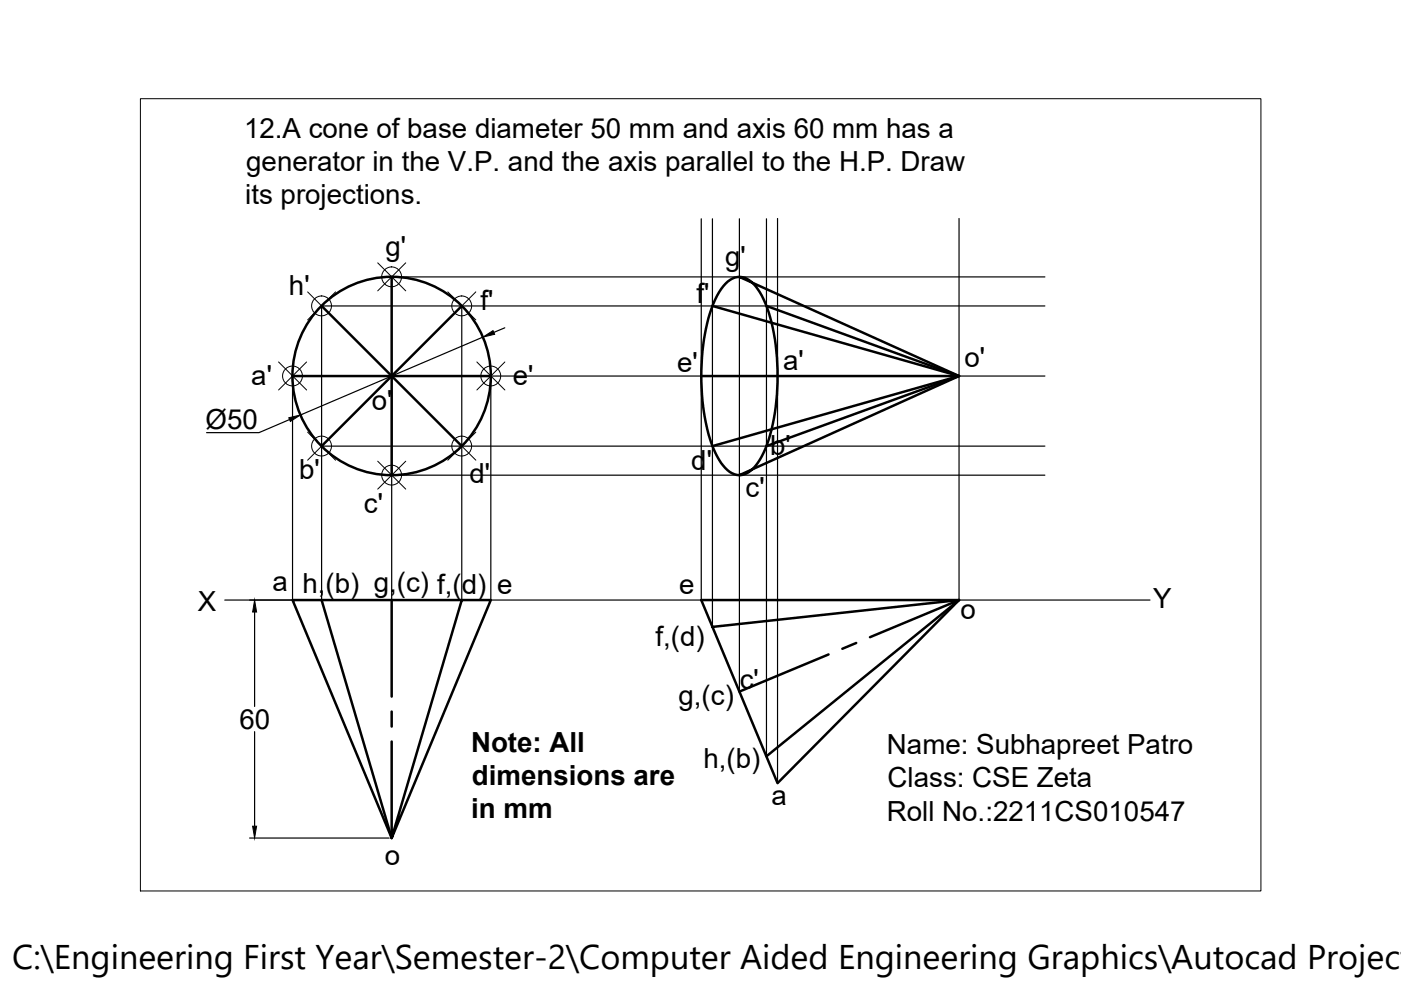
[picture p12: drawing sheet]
<svg xmlns="http://www.w3.org/2000/svg" width="297mm" height="210mm" viewBox="0 0 297 210" stroke-linecap="round" stroke-linejoin="round" font-family="sans-serif">
<!-- layer: 0 -->
<g fill="none" stroke="#000" stroke-width=".25">
<path d="M83 58.7h138.5M148.7 46.4v80.8M151.1 46.4v86.5M156.8 46.4v100.2M162.5 46.4v114M164.9 46.3v119.7M203.3 46.3v80.9M62 79.7v47.5M68.2 64.9h29.7v29.7h-29.7zM83 79.7v47.5M97.9 64.9h123.6M102.4 71.5l-38.7 16.5"/>
<path d="M107 69.5l-2.3 1M221.5 79.7h-117.4v47.5M61.4 89l-6.5 2.7h-11.1M68.2 94.6v32.6M221.5 94.6h-123.6v32.6M83 100.7h138.5M47.7 127.2h196.1M54 129.8v20M54 155.1v20.1M52.9 177.7h29.6"/>
</g>
<g fill="none" stroke="#000" stroke-width=".53">
<path d="M83 58.7v42M156.8 58.7a5.4 5.4 0 0 1 4.3 3.3 35.2 35.2 0 0 1 3.8 16.4 40.1 40.1 0 0 1-3.4 18.3 6.9 6.9 0 0 1-4.2 4 4.6 4.6 0 0 1-4.4-2.6 30.7 30.7 0 0 1-4.1-14.4 44.2 44.2 0 0 1 2.8-20.2 8.4 8.4 0 0 1 4.2-4.6l1-.2 46.5 21-46.5 21M62 79.7h21l14.9 14.9M68.2 64.9l14.8 14.8h21.1M97.9 64.9l-29.7 29.7M148.7 79.7h54.6M151.1 64.9l52.2 14.8-52.2 14.9M162.5 64.9l40.8 14.8-40.8 14.9M68.2 127.2l14.8 50.5M83 127.2v20.5M97.9 127.2l-14.9 50.5-21-50.5h42.1l-21.1 50.5v-20.5M175.7 138.8l-18.9 7.8"/>
<path d="M181.5 136.3l-2.9 1.3M203.3 127.2h-54.6l16.2 38.8 38.4-38.8-52.2 5.7M203.3 127.2l-18.8 7.9M203.3 127.2l-40.8 33.2M83 150.9v3.1"/>
<circle cx="83" cy="79.7" r="21"/>
</g>
<g fill="none" stroke="#000" stroke-width=".21">
<path d="M29.8 20.9h237.5v168h-237.5zM80.1 55.7l5.9 6M86 55.7l-5.9 6M59.1 76.7l5.9 6M65 76.7l-5.9 6M65.2 61.9l5.9 5.9M71.1 61.9l-5.9 5.9M94.9 61.9l6 5.9M100.9 61.9l-6 5.9M101.1 76.7l5.9 6M107 76.7l-5.9 6M65.2 91.6l5.9 6"/>
<path d="M71.1 91.6l-5.9 6M80.1 97.8l5.9 5.9M86 97.8l-5.9 5.9M94.9 91.6l6 6M100.9 91.6l-6 6"/>
<circle cx="83" cy="58.7" r="2.11"/>
<circle cx="62" cy="79.7" r="2.11"/>
<circle cx="68.2" cy="64.9" r="2.11"/>
<circle cx="97.9" cy="64.9" r="2.11"/>
<circle cx="104.1" cy="79.7" r="2.11"/>
<circle cx="68.2" cy="94.6" r="2.11"/>
<circle cx="97.9" cy="94.6" r="2.11"/>
<circle cx="83" cy="100.7" r="2.11"/>
</g>
<path d="M102.4 71.5l2.1-1.4 .4 .8zM61.2 88.6l2.5-.6-2.1 1.4zM54 127.2l.4 2.6h-.8zM53.6 175.2h.8l-.4 2.5z" fill="#000" stroke="#000" stroke-width=".21"/>
<text font-size="7.3" x="2.6" y="205.5">C:\Engineering First Year\Semester-2\Computer Aided Engineering Graphics\Autocad Project</text>
<g font-size="5.9">
<text x="51.7" y="29.3">12.A cone of base diameter 50 mm and axis 60 mm has a</text>
<text x="52.2" y="36.3">generator in the V.P. and the axis parallel to the H.P. Draw</text>
<text x="52" y="43.3">its projections.</text>
<text x="81.8" y="54.2">g'</text>
<text x="153.8" y="56.5">g'</text>
<text x="61.3" y="62.6">h'</text>
<text x="101.8" y="65.7">f'</text>
<text x="147.6" y="64.3">f'</text>
<text x="204.5" y="77.8">o'</text>
<text x="53.3" y="81.5">a'</text>
<text x="108.7" y="81.7">e'</text>
<text x="143.6" y="78.8">e'</text>
<text x="166" y="78.5">a'</text>
<text x="78.8" y="86.9">o'</text>
<text x="43.6" y="91">Ø50</text>
<text x="63.4" y="101.5">b'</text>
<text x="146.6" y="99.6">d'</text>
<text x="163.3" y="96.5">b'</text>
<text x="99.5" y="102.3">d'</text>
<text x="158.1" y="105.4">c'</text>
<text x="77.1" y="108.8">c'</text>
<text x="57.8" y="125.4">a</text>
<text x="64.1" y="125.8">h,(b) g,(c) f,(d)</text>
<text x="105.4" y="125.9">e</text>
<text x="144" y="125.9">e</text>
<text x="41.9" y="129.5">X</text>
<text x="203.7" y="131.3">o</text>
<text x="244.5" y="128.9">Y</text>
<text x="139" y="136.9">f,(d)</text>
<text x="143.9" y="149.4">g,(c)</text>
<text x="156.8" y="146.1">c'</text>
<text x="50.7" y="154.5">60</text>
<text x="99.9" y="159.5">Note: All</text>
<text x="188.1" y="159.9">Name: Subhapreet Patro</text>
<text x="100.1" y="166.5">dimensions are</text>
<text x="149.1" y="162.8">h,(b)</text>
<text x="188.2" y="166.9">Class: CSE Zeta</text>
<text x="99.9" y="173.5">in mm</text>
<text x="163.5" y="170.6">a</text>
<text x="188" y="174">Roll No.:2211CS010547</text>
<text x="81.6" y="183.4">o</text>
</g>
</svg>
